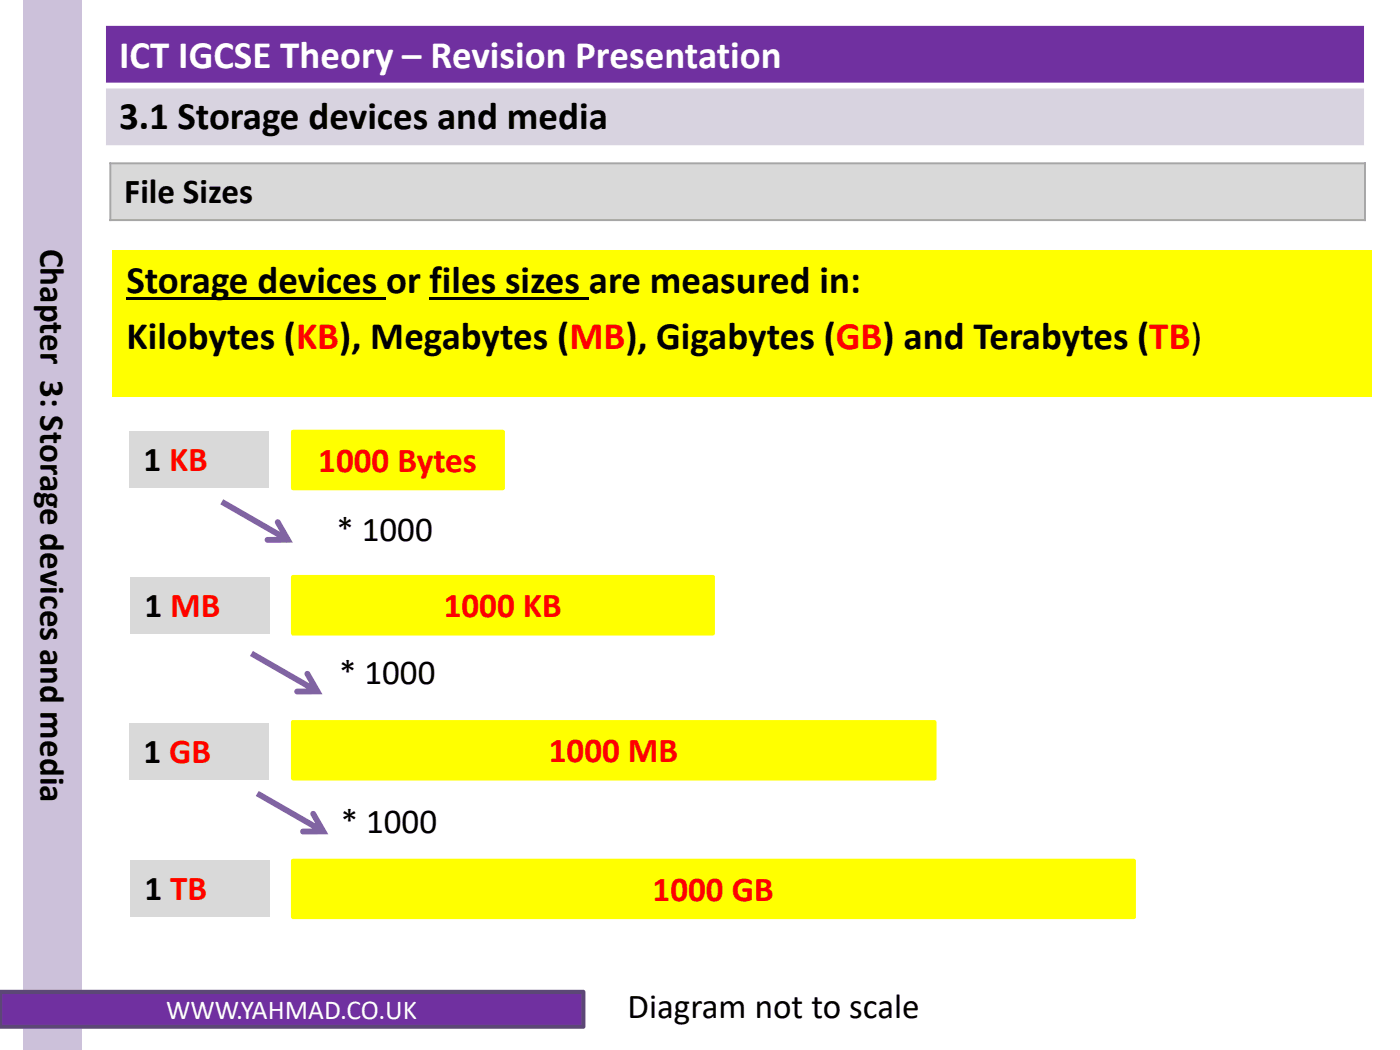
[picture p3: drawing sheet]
<svg xmlns="http://www.w3.org/2000/svg" width="254mm" height="190mm" viewBox="0 0 254 190" stroke-linecap="round" stroke-linejoin="round" font-family="sans-serif">
<path d="M19 4.5h228.6v11h-228.6z" fill-rule="evenodd" fill="#7030a0"/>
<path d="M19 15.5h228.6v11h-228.6z" fill-rule="evenodd" fill="#d8d3e0"/>
<path d="M18.9 15.5h228.9" fill="none" stroke="#fff" stroke-width="1.1" stroke-linecap="butt"/>
<path d="M18.9 4.5h228.9M19 4.3v22.4M247.6 4.3v22.4M18.9 26.5h228.9" fill="none" stroke="#fff" stroke-width=".35"/>
<path d="M4.2 0h10.6v190.5h-10.6z" fill-rule="evenodd" fill="#ccc1da"/>
<path d="M0 179.9h105.9v6.4h-105.9z" fill-rule="evenodd" fill="#7030a0"/>
<path d="M0 179.9h105.9v6.4h-105.9z" fill="none" stroke="#5c4776" stroke-width=".72" stroke-linecap="butt"/>
<path d="M20 29.6h227.6v10.3h-227.6z" fill-rule="evenodd" fill="#d9d9d9"/>
<path d="M19.8 29.6h228M19.8 39.9h228M20 29.5v10.6M247.6 29.5v10.6" fill="none" stroke="#a6a6a6" stroke-width=".35"/>
<path d="M23.5 78.3h25.4v10.3h-25.4z" fill-rule="evenodd" fill="#d9d9d9"/>
<path d="M53.1 78.3h38.1v10.3h-38.1z" fill-rule="evenodd" fill="#ff0"/>
<path d="M53.1 78.3h38.1v10.3h-38.1z" fill="none" stroke="#ff0" stroke-width=".72" stroke-linecap="butt"/>
<path d="M23.7 104.6h25.4v10.3h-25.4z" fill-rule="evenodd" fill="#d9d9d9"/>
<path d="M53.1 104.7h76.2v10.3h-76.2z" fill-rule="evenodd" fill="#ff0"/>
<path d="M53.1 104.7h76.2v10.3h-76.2z" fill="none" stroke="#ff0" stroke-width=".72" stroke-linecap="butt"/>
<path d="M23.5 131.1h25.4v10.3h-25.4z" fill-rule="evenodd" fill="#d9d9d9"/>
<path d="M53.1 131h116.5v10.2h-116.5z" fill-rule="evenodd" fill="#ff0"/>
<path d="M53.1 131h116.5v10.2h-116.5z" fill="none" stroke="#ff0" stroke-width=".72" stroke-linecap="butt"/>
<path d="M23.7 156.1h25.4v10.3h-25.4z" fill-rule="evenodd" fill="#d9d9d9"/>
<path d="M53.1 156.1h152.6v10.3h-152.6z" fill-rule="evenodd" fill="#ff0"/>
<path d="M53.1 156.1h152.6v10.3h-152.6z" fill="none" stroke="#ff0" stroke-width=".72" stroke-linecap="butt"/>
<path d="M20.4 45.3h228.6v26.7h-228.6z" fill-rule="evenodd" fill="#ff0"/>
<g fill="#000">
<path d="M22.9 54h47.2v.5h-47.2z" fill-rule="evenodd"/>
<path d="M77.9 54h28.9v.5h-28.9z" fill-rule="evenodd"/>
</g>
<g fill="#8064a2">
<path d="M40.5 90.6l12 6.9-.5 .9-12-6.9zM50.1 94.3h.6l.1 .2 2.3 3.9-4.6 .1a.53 .53 0 0 1-.5-.5 .53 .53 0 0 1 .5-.6h3.7l-.4 .8-1.9-3.2v-.3z"/>
<path d="M45.9 118.1l12 6.9-.6 .9-12-6.9zM55.5 121.8h.5l.2 .2 2.3 4h-4.6a.53 .53 0 0 1-.5-.5 .53 .53 0 0 1 .5-.6h3.7l-.5 .8-1.8-3.2-.1-.3z"/>
<path d="M46.9 143.5l12 6.9-.5 .9-12-6.9zM56.6 147.2h.5l.2 .2 2.3 4h-4.6a.53 .53 0 0 1-.5-.5 .53 .53 0 0 1 .5-.6h3.7l-.5 .8-1.8-3.2-.1-.3z"/>
</g>
<text font-size="7.1" fill="#fff" x="21.6" y="12.4">ICT IGCSE Theory – Revision Presentation</text>
<g font-size="7.1">
<text x="21.6" y="23.4">3.1 Storage devices and media</text>
<text x="22.9" y="53.2">Storage devices or files sizes are measured in:</text>
<text x="22.9" y="63.4">Kilobytes (KB), Megabytes (MB), Gigabytes (GB) and Terabytes (TB)</text>
</g>
<g font-size="6.4">
<text x="7.3" y="45.1" transform="rotate(90 7.3 45.1)">Chapter 3: Storage devices and media</text>
<text x="61.8" y="151.2">* 1000</text>
</g>
<g font-size="6.4" fill="#f00">
<text x="57.7" y="85.6">1000 Bytes</text>
<text x="99.6" y="138.3">1000 MB</text>
</g>
<g font-size="6.3">
<text x="22.6" y="36.8">File Sizes</text>
<text x="26" y="85.5">1 KB</text>
<text x="61" y="98.2">* 1000</text>
<text x="26.2" y="111.9">1 MB</text>
<text x="61.5" y="124.2">* 1000</text>
<text x="26" y="138.4">1 GB</text>
<text x="26.2" y="163.4">1 TB</text>
<text x="113.9" y="184.8">Diagram not to scale</text>
</g>
<g font-size="6.3" fill="#f00">
<text x="80.5" y="111.9">1000 KB</text>
<text x="118.4" y="163.4">1000 GB</text>
</g>
<text font-size="5" fill="#fff" x="30.2" y="184.8">WWW.YAHMAD.CO.UK</text>
</svg>
